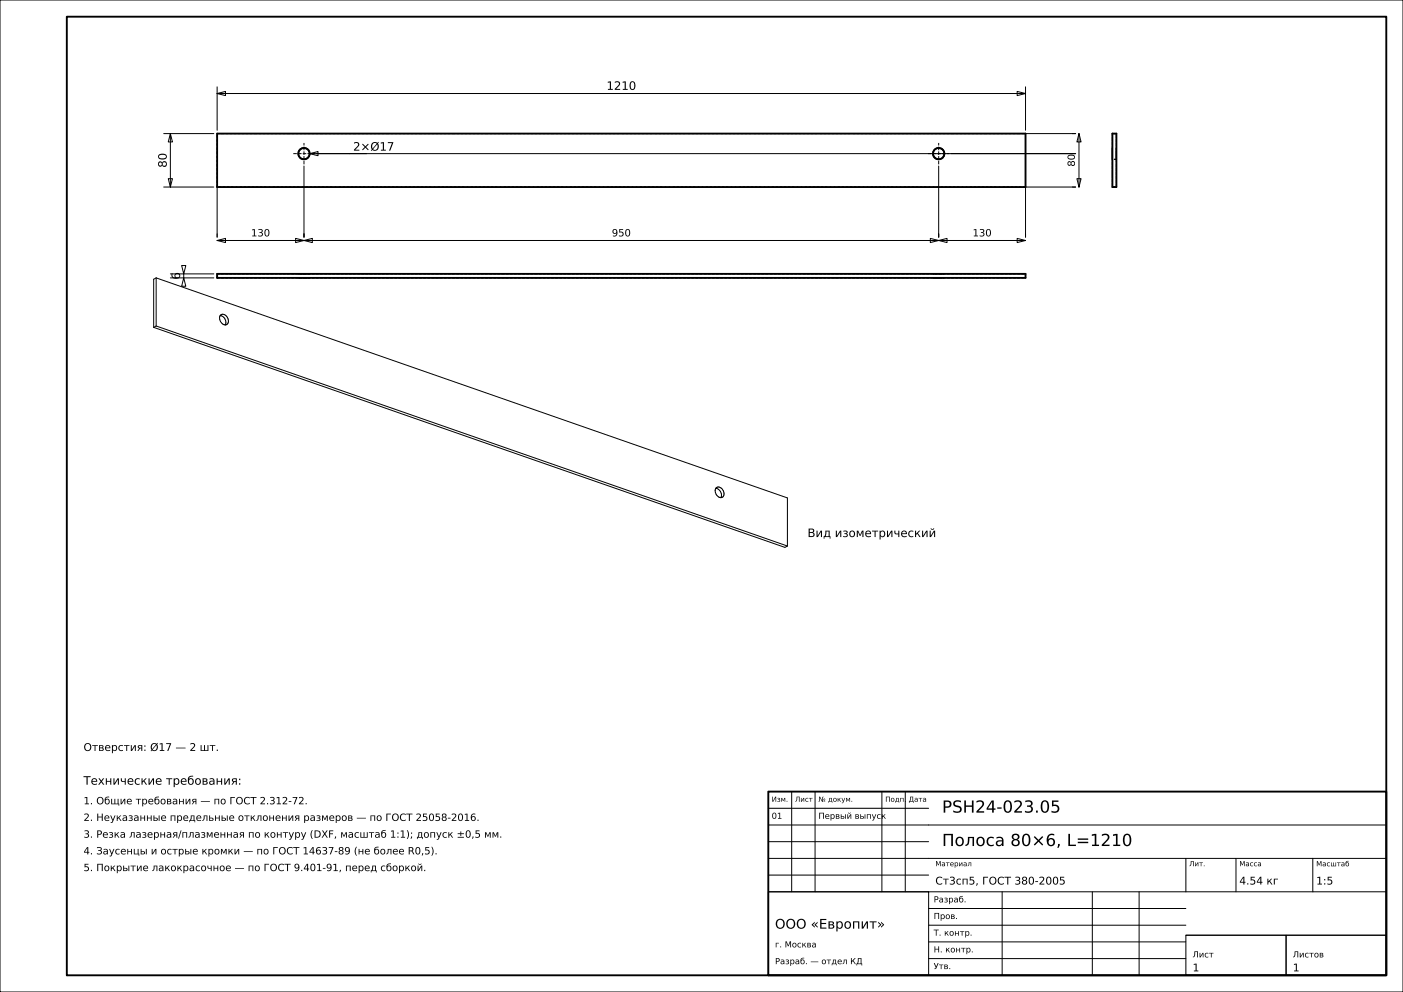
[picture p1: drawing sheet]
<svg xmlns="http://www.w3.org/2000/svg" width="420mm" height="297mm" viewBox="0 0 420 297" stroke-linecap="round" stroke-linejoin="round" font-family="sans-serif">
<g fill="none" stroke="#000" stroke-width=".3">
<path d="M0 0h420v297h-420zM49 40h15M51 40l.6 2.5h-1.2zM51 40v16M65 28l2.5-.6v1.2zM65 26v13M65 28h242M304.5 27.4l2.5 .6-2.5 .6zM307 26v13M307 40h15M323 40l.6 2.5h-1.2zM323 40v16"/>
<path d="M49 56h15M50.4 53.5h1.2l-.6 2.5zM65 56v15M91 49.7v21.3M92.7 46l2.5-.6v1.2zM92.7 46h229.3M281 49.7v21.3M322 56h-15v15M322.4 53.5h1.2l-.6 2.5zM54.4 79.5h1.2l-.6 2.5zM65 72l2.5-.6v1.2zM65 72h242"/>
<path d="M88.5 71.4l2.5 .6-2.5 .6zM91 72l2.5-.6v1.2zM278.5 71.4l2.5 .6-2.5 .6zM281 72l2.5-.6v1.2zM304.5 71.4l2.5 .6-2.5 .6zM46 98l189 65.9 .7-.4M46.7 83.2l-.7 .4v14.4M46.7 83.2v14.4M46.7 97.6l-.7 .4M46.7 83.2l189 65.9v14.4M46.7 97.6l189 65.9M51 83.2h13"/>
<path d="M51 82h13M55 83.2l.6 2.5h-1.2zM55 82v1.2M65.9 94.5a2.03 2.03 0 0 1 1.5 2.8M66.1 94.3a1.71 1.71 0 0 1 2 .8 1.71 1.71 0 0 1-.4 2.1 1.9 1.9 0 0 1-1.6-2.9zM214.3 146.2a2.03 2.03 0 0 1 1.5 2.8M214.5 146a1.71 1.71 0 0 1 2 .8 1.71 1.71 0 0 1-.5 2.2 1.9 1.9 0 0 1-1.5-3zM237 237v30M244 237v30M264 237v30M271 237v30M230 257h185"/>
<path d="M230 252h48M230 247h185M230 242h48M355 257v10M370 257v10M393 257v10M230 267h48v25h-48zM230 267h185M230 262h48M278 277h77M278 272h77M300 267v25"/>
<path d="M327 267v25M341 267v25M278 287h77M278 282h77M355 280h30v12h-30zM355 280h60M385 280h30v12h-30z"/>
</g>
<g fill="none" stroke="#000" stroke-width=".56">
<path d="M20 5h395v287h-395zM65 40h242v16h-242zM333 40h1.2v16h-1.2zM65 82h242v1.2h-242zM230 237h185v55h-185z"/>
<circle cx="91" cy="46" r="1.7"/>
<circle cx="281" cy="46" r="1.7"/>
</g>
<g fill="none" stroke="#000" stroke-width=".3" stroke-dasharray=".7 .5" stroke-linecap="butt">
<path d="M65 40h242M307 40v16M333 40v16M334.2 40h-1.2M65 56v-16M89.3 45.9l.1-.5M89.3 46.3v-.4M89.4 45.4l.2-.4M89.5 46.8l-.2-.5M89.6 45l.3-.3M89.8 47.2l-.3-.4M89.9 44.7l.4-.3"/>
<path d="M90.1 47.5l-.3-.3M90.3 44.4l.5-.1M90.5 47.6l-.4-.1M90.8 44.3h.4M91 47.7l-.5-.1M91.2 44.3l.5 .1M91.5 47.6l-.5 .1M91.7 44.4l.4 .3M91.9 47.5l-.4 .1M92.1 44.7l.3 .3M92.2 47.2l-.3 .3M92.4 45l.2 .4"/>
<path d="M92.5 46.8l-.3 .4M92.6 45.4l.1 .5M92.7 46.3l-.2 .5M92.7 45.9v.4M279.3 45.9l.1-.5M279.3 46.3v-.4M279.4 45.4l.2-.4M279.5 46.8l-.2-.5M279.6 45l.3-.3M279.8 47.2l-.3-.4M279.9 44.7l.4-.3M280.1 47.5l-.3-.3"/>
<path d="M280.3 44.4l.5-.1M280.5 47.6l-.4-.1M280.8 44.3h.4M281 47.7l-.5-.1M281.2 44.3l.5 .1M281.5 47.6l-.5 .1M281.7 44.4l.4 .3M281.9 47.5l-.4 .1M282.1 44.7l.3 .3M282.2 47.2l-.3 .3M282.4 45l.2 .4M282.5 46.8l-.3 .4"/>
<path d="M282.6 45.4l.1 .5M282.7 46.3l-.2 .5M282.7 45.9v.4M307 56h-242M333 47.7v-.2M333 47.5v-.2M333 47.3v-.2M333 47.1v-.4M333 46.7v-.3M333 46.4v-.4M333 46v-.4M333 45.6v-.3"/>
<path d="M333 45.3v-.4M333 44.9v-.2M333 44.7v-.2M333 44.5v-.2M333 44.3v.2M333 44.5v.2M333 44.7v.2M333 44.9v.4M333 45.3v.3M333 45.6v.4M333 46v.4M333 46.4v.3"/>
<path d="M333 46.7v.4M333 47.1v.2M333 47.3v.2M333 47.5v.2M333 56h1.2M334.2 47.7h-1.2M334.2 47.7v-.2M334.2 47.5v-.2M334.2 47.3v-.2M334.2 47.1v-.4M334.2 46.7v-.3M334.2 46.4v-.4"/>
<path d="M334.2 46v-.4M334.2 45.6v-.3M334.2 45.3v-.4M334.2 44.9v-.2M334.2 44.7v-.2M334.2 44.5v-.2M334.2 44.3v.2M334.2 44.5v.2M334.2 44.7v.2M334.2 44.9v.4M334.2 45.3v.3M334.2 45.6v.4"/>
<path d="M334.2 46v.4M334.2 46.4v.3M334.2 46.7v.4M334.2 47.1v.2M334.2 47.3v.2M334.2 47.5v.2M334.2 56v-16M65 83.2v-1.2M65 83.2h242M65 82h242M89.3 83.2h.1M89.3 82h.2"/>
<path d="M89.4 83.2h.1M89.4 82h-.1M89.5 83.2h-.2M89.5 83.2h.1M89.5 82h-.1M89.5 82h.2M89.6 83.2h.1M89.6 82h-.1M89.7 83.2h-.2M89.7 83.2h.1M89.7 82h-.1M89.7 82h.2"/>
<path d="M89.8 83.2h.1M89.8 82h-.1M89.9 83.2h-.2M89.9 83.2h.2M89.9 82h-.1M89.9 82h.4M90.1 83.2h.2M90.1 82h-.2M90.3 83.2h-.4M90.3 83.2h.1M90.3 82h-.2M90.3 82h.3"/>
<path d="M90.4 83.2h.2M90.4 82h-.1M90.6 83.2h-.3M90.6 83.2h.2M90.6 82h-.2M90.6 82h.4M90.8 83.2h.2M90.8 82h-.2M91 83.2h.2M91 83.2h-.4M91 82h-.2M91 82h.4"/>
<path d="M91.2 83.2h.2M91.2 82h-.2M91.4 83.2h.2M91.4 83.2h-.4M91.4 82h.3M91.4 82h-.2M91.6 83.2h.1M91.6 82h-.2M91.7 83.2h.2M91.7 83.2h-.3M91.7 82h.4M91.7 82h-.1"/>
<path d="M91.9 83.2h.2M91.9 82h-.2M92.1 83.2h.1M92.1 83.2h-.4M92.1 82h.2M92.1 82h-.2M92.2 83.2h.1M92.2 82h-.1M92.3 83.2h.1M92.3 83.2h-.2M92.3 82h.2M92.3 82h-.1"/>
<path d="M92.4 83.2h.1M92.4 82h-.1M92.5 83.2h.1M92.5 83.2h-.2M92.5 82h.2M92.5 82h-.1M92.6 83.2h.1M92.6 82h-.1M92.7 83.2h-.2M92.7 82h-.1M279.3 83.2h.1M279.3 82h.2"/>
<path d="M279.4 83.2h.1M279.4 82h-.1M279.5 83.2h-.2M279.5 83.2h.1M279.5 82h-.1M279.5 82h.2M279.6 83.2h.1M279.6 82h-.1M279.7 83.2h-.2M279.7 83.2h.1M279.7 82h-.1M279.7 82h.2"/>
<path d="M279.8 83.2h.1M279.8 82h-.1M279.9 83.2h-.2M279.9 83.2h.2M279.9 82h-.1M279.9 82h.4M280.1 83.2h.2M280.1 82h-.2M280.3 83.2h-.4M280.3 83.2h.1M280.3 82h-.2M280.3 82h.3"/>
<path d="M280.4 83.2h.2M280.4 82h-.1M280.6 83.2h-.3M280.6 83.2h.2M280.6 82h-.2M280.6 82h.4M280.8 83.2h.2M280.8 82h-.2M281 83.2h.2M281 83.2h-.4M281 82h-.2M281 82h.4"/>
<path d="M281.2 83.2h.2M281.2 82h-.2M281.4 83.2h.2M281.4 83.2h-.4M281.4 82h.3M281.4 82h-.2M281.6 83.2h.1M281.6 82h-.2M281.7 83.2h.2M281.7 83.2h-.3M281.7 82h.4M281.7 82h-.1"/>
<path d="M281.9 83.2h.2M281.9 82h-.2M282.1 83.2h.1M282.1 83.2h-.4M282.1 82h.2M282.1 82h-.2M282.2 83.2h.1M282.2 82h-.1M282.3 83.2h.1M282.3 83.2h-.2M282.3 82h.2M282.3 82h-.1"/>
<path d="M282.4 83.2h.1M282.4 82h-.1M282.5 83.2h.1M282.5 83.2h-.2M282.5 82h.2M282.5 82h-.1M282.6 83.2h.1M282.6 82h-.1M282.7 83.2h-.2M282.7 82h-.1M307 82v1.2"/>
</g>
<path d="M87.8 46h6.4M91 49.2v-6.4M277.8 46h6.4M281 49.2v-6.4" fill="none" stroke="#000" stroke-width=".3" stroke-dasharray="1.1 .4" stroke-linecap="butt"/>
<g font-size="5">
<text x="282" y="243.3">PSH24-023.05</text>
<text x="282" y="253.3">Полоса 80×6, L=1210</text>
</g>
<text font-size="4" x="232" y="278">ООО «Европит»</text>
<g font-size="3.5">
<text x="181.6" y="26.9">1210</text>
<text x="105.7" y="45.1">2×Ø17</text>
<text x="49.9" y="50.2" transform="rotate(-90 49.9 50.2)">80</text>
<text x="53.9" y="83.7" transform="rotate(-90 53.9 83.7)">6</text>
<text x="241.7" y="160.8">Вид изометрический</text>
<text x="25" y="234.9">Технические требования:</text>
</g>
<g font-size="3.2">
<text x="25" y="224.8">Отверстия: Ø17 — 2 шт.</text>
<text x="280" y="264.8">Ст3сп5, ГОСТ 380-2005</text>
<text x="371" y="264.8">4.54 кг</text>
<text x="394" y="264.8">1:5</text>
<text x="357" y="290.8">1</text>
<text x="387" y="290.8">1</text>
</g>
<g font-size="3">
<text x="321.8" y="49.9" transform="rotate(-90 321.8 49.9)">80</text>
<text x="75.1" y="70.8">130</text>
<text x="183.1" y="70.8">950</text>
<text x="291.1" y="70.8">130</text>
<text x="25" y="240.8">1. Общие требования — по ГОСТ 2.312-72.</text>
<text x="25" y="245.8">2. Неуказанные предельные отклонения размеров — по ГОСТ 25058-2016.</text>
<text x="25" y="250.8">3. Резка лазерная/плазменная по контуру (DXF, масштаб 1:1); допуск ±0,5 мм.</text>
<text x="25" y="255.8">4. Заусенцы и острые кромки — по ГОСТ 14637-89 (не более R0,5).</text>
<text x="25" y="260.8">5. Покрытие лакокрасочное — по ГОСТ 9.401-91, перед сборкой.</text>
</g>
<g font-size="2.5">
<text x="231" y="245.1">01</text>
<text x="245" y="245.1">Первый выпуск</text>
<text x="279.5" y="270.2">Разраб.</text>
<text x="279.5" y="275.1">Пров.</text>
<text x="279.5" y="280.1">Т. контр.</text>
<text x="232" y="283.6">г. Москва</text>
<text x="279.5" y="285.1">Н. контр.</text>
<text x="357" y="286.6">Лист</text>
<text x="387" y="286.6">Листов</text>
<text x="232" y="288.7">Разраб. — отдел КД</text>
<text x="279.5" y="290.1">Утв.</text>
</g>
<g font-size="2.1">
<text x="231" y="240">Изм.</text>
<text x="238" y="240">Лист</text>
<text x="245" y="240">№ докум.</text>
<text x="265" y="240">Подп.</text>
<text x="272" y="240">Дата</text>
<text x="280" y="259.3">Материал</text>
<text x="356" y="259.3">Лит.</text>
<text x="371" y="259.3">Масса</text>
<text x="394" y="259.4">Масштаб</text>
</g>
</svg>
